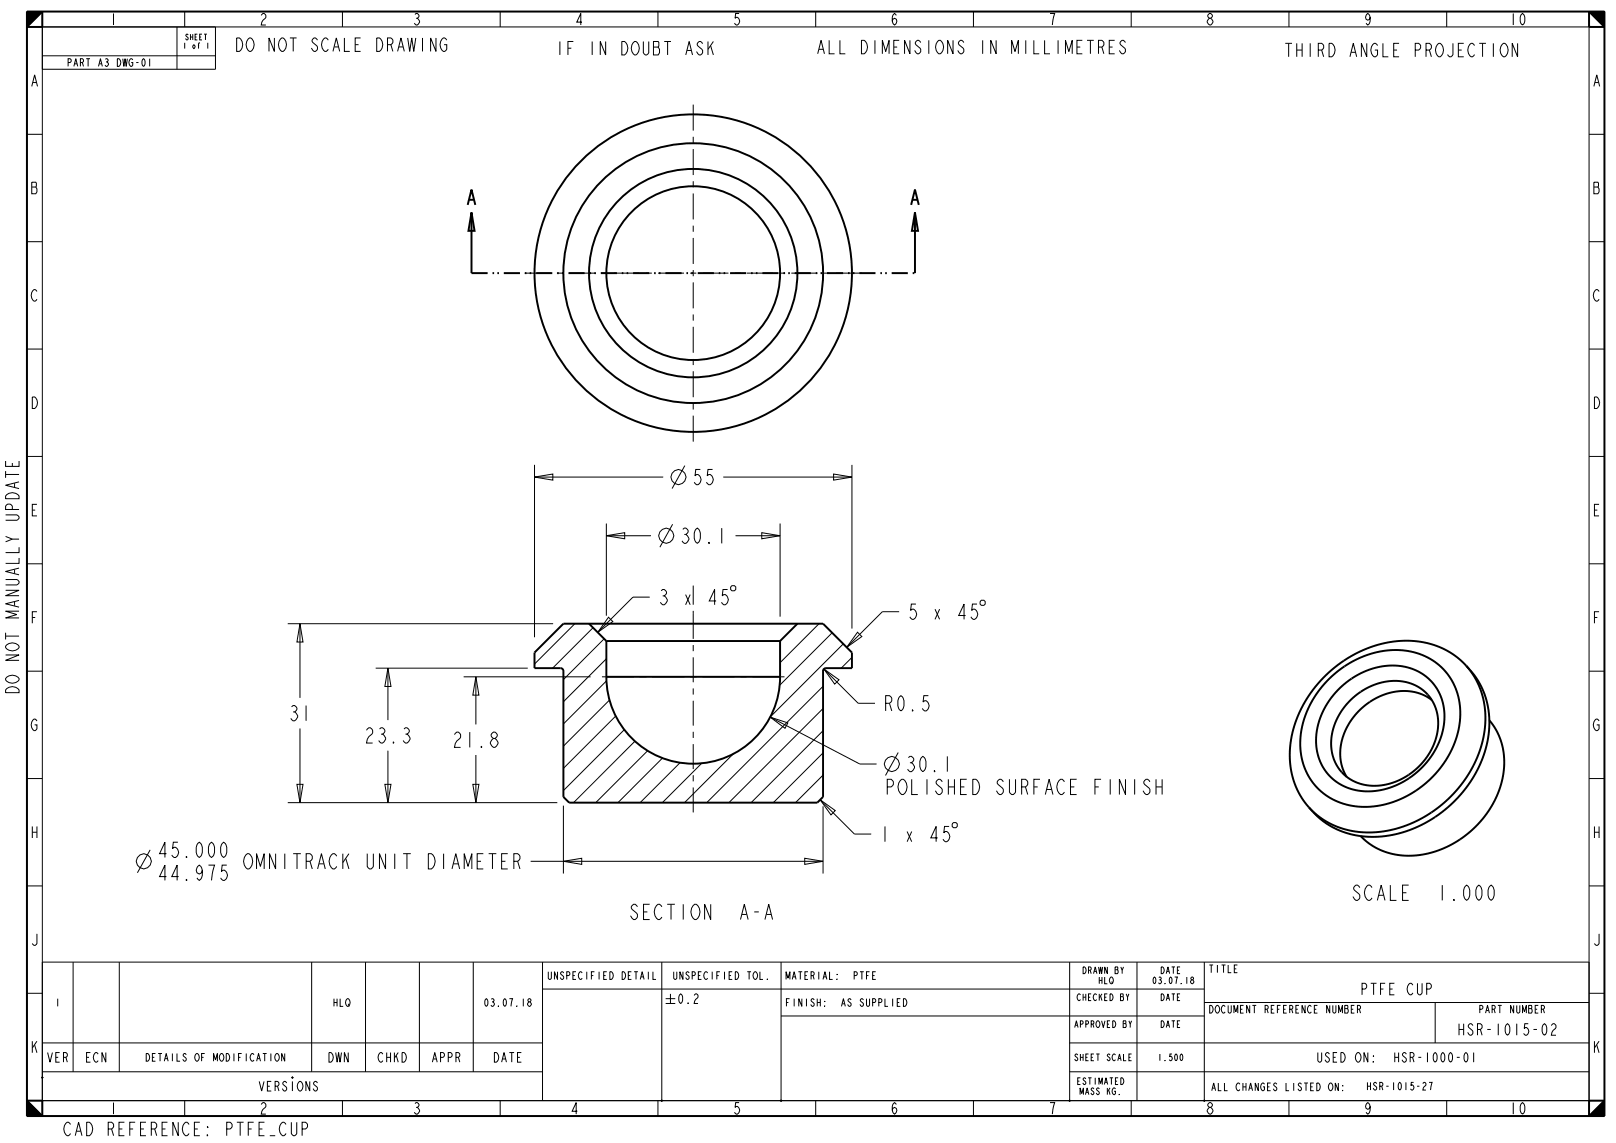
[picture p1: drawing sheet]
<svg xmlns="http://www.w3.org/2000/svg" width="420mm" height="297mm" viewBox="0 0 420 297" stroke-linecap="round" stroke-linejoin="round" font-family="sans-serif">
<path d="M7 3h4l-4 4zM413 3h4v4zM7 286l4 4h-4zM413 290l4-4v4z" fill="#000"/>
<g fill="none" stroke="#000" stroke-width=".26">
<path d="M7 3h4l-4 4zM7 7h410v279h-410zM11 3h402v287h-402zM11 14.5h45M46 7v11M48 3v4M56 7v11h-45M89 3v4M130 3v4M171 3v4M212 3v4M253 3v4"/>
<path d="M294 3v4M335 3v4M376 3v4M413 3h4v4zM7 34.9h4M413 34.9h4M7 62.8h4M413 62.8h4M7 90.7h4M413 90.7h4M7 118.6h4M413 118.6h4"/>
<path d="M138.9 124l4.8-.8v1.6zM138.9 120.8v44.8M138.9 124h33.5M157.6 139.2l4.8-.8v1.6zM157.6 136v24M157.6 139.2h11.6M174.8 136.2l-3.3 6M178 121l-3.3 5.9M188 124h33.4M191.2 139.2h11.5M198 138.4l4.7 .8-4.7 .8zM202.7 136v24.2"/>
<path d="M216.7 123.2l4.7 .8-4.7 .8zM221.4 120.8v42.5M7 146.5h4M168.9 155.2h-4.4l-9.2 9.1M171.8 153.5l.4-.3a.91 .91 0 0 1 1 1l-.6 .6a1.19 1.19 0 0 1 .8 1.4 1.19 1.19 0 0 1-1.2 .9l-.6-.6M172.2 154.8h.4M178.2 154.5l1.2 2.6M179.4 154.5l-1.2 2.6M186.1 156.2h-1.8l1.4-3v3.9M189.1 153.2h-1.2l-.2 1.6 .4-.3a1.33 1.33 0 0 1 1.2 1.3 1.33 1.33 0 0 1-1.2 1.3l-.6-.6M189.9 152.5l.3-.3h.7l.3 .3v.7l-.3 .3h-.7l-.3-.3zM233.7 158.9h-4.4l-9.2 9.3"/>
<path d="M238.1 157h-1.2l-.2 1.6 .4-.3a1.33 1.33 0 0 1 1.2 1.3 1.33 1.33 0 0 1-1.2 1.3l-.6-.6M243 158.3l1.2 2.6M244.2 158.3l-1.2 2.6M251 159.9h-1.8l1.4-2.9v3.9M253.9 157h-1.2l-.2 1.6 .4-.3a1.33 1.33 0 0 1 1.2 1.3 1.33 1.33 0 0 1-1.2 1.3l-.6-.6M254.7 156.3l.4-.3h.6l.3 .3v.7l-.3 .3h-.6l-.4-.3zM413 146.5h4M7 174.4h4M74.8 162.1h69M78 162.1l.8 4.7h-1.6zM78 162.1v19.2M97.6 173.6h39.6"/>
<path d="M100.8 173.6l.8 4.8h-1.6zM100.8 173.6v13.5M120.5 175.9h33M123.7 175.9l.8 4.7h-1.6zM123.7 175.9v12.3M149.4 162.1l-10.5 10.5M154.1 163.1l-10.5 10.5M157 166l-10.6 10.6M157.6 171.2l-11.2 11.2M157.7 176.9l-11.3 11.2M158.2 160.4l1.1 1.1-4 2.8zM212.9 162.1l-10.2 10.1"/>
<path d="M213.9 178.3l-30.2 30.3M214.1 173.8l4 2.8-1.2 1.2zM214.1 173.8l8.9 8.9h4.4M216.3 164.4l-13.7 13.7M219.2 167.3l-19 19M221.4 170.8l-2.8 2.8M222.9 164.3l1.1 1.1-3.9 2.8zM413 174.4h4M78 189.3v19.3M100.8 195.1v13.5M123.7 196.2v12.4M158.5 181.9l-12.1 12"/>
<path d="M160 186.1l-13.6 13.6M162.3 189.6l-15.9 15.8M165.1 192.6l-16 16M168.4 195l-13.6 13.6M172.2 196.9l-11.6 11.7M176.8 198.2l-10.4 10.4M182.4 198.3l-10.3 10.3M190.6 195.9l-12.7 12.7M200.2 186.3l4.6 1.5-.8 1.4zM200.2 186.3l23.3 12.2h4.3M213.9 184.1l-24.5 24.5M213.9 189.9l-18.7 18.7"/>
<path d="M213.9 195.6l-12.9 13M233.4 195.5l-3.3 6M7 202.3h4M74.8 208.6h70M77.2 203.8h1.6l-.8 4.8zM100 203.8h1.6l-.8 4.8zM122.9 203.8h1.6l-.8 4.8zM146.4 209.3v17.7M213.2 207.8l3.9 2.8-1.1 1.1zM213.2 207.8l8.9 8.9h4.3M213.9 201.4l-7.1 7.2M213.9 209.5v17.5"/>
<path d="M230 214.7v4M235.8 216.1l1.2 2.6M237 216.1l-1.2 2.6M243.7 217.7h-1.8l1.4-3v4M246.7 214.7h-1.2l-.2 1.7 .4-.3a1.33 1.33 0 0 1 1.2 1.3 1.33 1.33 0 0 1-1.2 1.3l-.6-.7M247.8 213.7h.7l.3 .4v.6l-.3 .4h-.7l-.3-.4v-.6zM413 202.3h4M7 230.2h4M39 220.8l-3.3 6M137.9 223.8h76M146.4 223.8l4.8-.8v1.6zM209.1 223l4.8 .8-4.8 .8z"/>
<path d="M413 230.2h4M7 258.1h4M11 250h402M19 250v28.5M31 250v28.5M81 250v28.5M95 250v28.5M109 250v28.5M123 250v28.5M141 257h172M141 250v36M172 250v36"/>
<path d="M173 259.5h2.5M174.3 258.2v2.5M176.7 258.5l.2-.3a1.69 1.69 0 0 1 0 2.5 1.77 1.77 0 0 1-.2-2.2zM180.4 258.7l.4-.5h.2l.4 .5a.97 .97 0 0 1-.6 1l-.4 1h1M203 250v36M278 250v36M295.5 250v36M313 250v36M413 258.1h4M11 271h130M11 278.5h130M173 260.7h2.5"/>
<path d="M178.8 260.5l.1 .2zM203 264h110M278 271h135M278 278.5h135M313 260.5h100M373 260.5v10.5M7 286l4 4h-4zM48 286v4M89 286v4M130 286v4M171 286v4M212 286v4"/>
<path d="M253 286v4M294 286v4M335 286v4M376 286v4M413 290l4-4v4z"/>
<circle cx="173.1" cy="139.2" r="1.95"/>
<circle cx="176.3" cy="124" r="1.95"/>
<circle cx="231.8" cy="198.5" r="1.95"/>
<circle cx="37.3" cy="223.8" r="1.95"/>
</g>
<g fill="none" stroke="#000" stroke-width=".51">
<path d="M7 7l4-4v4zM7 3h410v287h-410zM413 3l4 4h-4zM121.6 53.2l.9-3.9 1 3.9M121.9 51.9h1.2M122.5 55.2l.8 4.8h-1.6zM122.5 55.2v15.8M236.8 53.2l1-3.9 1 3.9M237.2 51.9h1.2M237.8 55.2l.8 4.8h-1.6zM237.8 55.2v15.8M138.9 169.6l7.5-7.5h67.5l7.5 7.5v4h-6.7a.75 .75 0 0 0-.8 .8v32.7l-1.5 1.5h-64.5l-1.5-1.5v-32.7a.75 .75 0 0 0-.7-.8h-6.8z"/>
<path d="M153.1 162.1l4.5 4.5M157.6 175.9a22.6 22.6 0 0 0 22.6 22.5 22.6 22.6 0 0 0 22.5-22.5M157.6 166.6v9.3M157.6 175.9h45.1M157.6 166.6h45.1M202.7 166.6v9.3M207.2 162.1l-4.5 4.5M344.1 176a29.2 29.2 0 0 1 27.1-8.8 19.6 19.6 0 0 1 14.6 22.6 31.6 31.6 0 0 1-31.3 26.5 19.7 19.7 0 0 1-19.1-23.2 30.1 30.1 0 0 1 8.7-17.1zM345 176.8a24 24 0 0 1 22.5-7.3 16.2 16.2 0 0 1 11.7 19.3 25.9 25.9 0 0 1-25.4 20.8 16.2 16.2 0 0 1-15.6-19.8 24.9 24.9 0 0 1 6.8-13zM347.7 179.3a18.9 18.9 0 0 1 19.3-5.5 13.1 13.1 0 0 1 8 15.8 20.7 20.7 0 0 1-21.6 15.9 13 13 0 0 1-11-16.5 20.2 20.2 0 0 1 5.3-9.7zM351 181.9a15.3 15.3 0 0 1 16.8-3.8 11.2 11.2 0 0 1 5.3 14.1 17.1 17.1 0 0 1-18.3 11.8 10.9 10.9 0 0 1-8.5-14 17 17 0 0 1 4.7-8.1zM387.1 187.2a18.3 18.3 0 0 1 2 19.5 25.6 25.6 0 0 1-25.1 15.5 16.5 16.5 0 0 1-10.3-4.9"/>
<path d="M10.8 279.8l.4 .4M11.2 279.8l-.4 .4M75.8 279.8l.4 .4M76.2 279.8l-.4 .4M7 286h4v4zM171.8 285.8l.4 .4M172.2 285.8l-.4 .4M202.8 285.8l.4 .4M203.2 285.8l-.4 .4M277.8 285.8l.4 .4M278.2 285.8l-.4 .4M413 286h4l-4 4z"/>
<circle cx="180.2" cy="71" r="41.3"/>
<circle cx="180.2" cy="71" r="33.8"/>
<circle cx="180.2" cy="71" r="27.1"/>
<circle cx="180.2" cy="71" r="22.6"/>
</g>
<path d="M122.5 71h115.3" fill="none" stroke="#000" stroke-width=".51" stroke-dasharray="4.2 1.3 .4 .8 .4 1.3" stroke-linecap="butt"/>
<!-- layer: 02___PRT_ALL_AXES -->
<g fill="none" stroke="#000" stroke-width=".26">
<path d="M180.2 27.2v6.7M180.2 35.5v1.6M180.2 38.7v6.8M180.2 47.1v1.6M180.2 50.3v6.7M180.2 58.6v1.6M136.4 71h6.7M144.7 71h1.6M147.9 71h6.8M156.3 71h1.6M159.5 71h6.7M167.8 71h1.6"/>
<path d="M171 71h6.8M179.4 71h1.6M180.2 61.8v6.8M180.2 70.2v1.6M180.2 73.4v6.7M182.6 71h6.7M190.9 71h1.6M194.1 71h6.8M202.5 71h1.6M205.7 71h6.7M214 71h1.6M217.2 71h6.8"/>
<path d="M180.2 81.7v1.6M180.2 84.9v6.8M180.2 93.3v1.6M180.2 96.5v6.7M180.2 104.8v1.6M180.2 108v6.8M180.2 152.1v5M180.2 158.7v7.3M156.4 175.9h8.3M166.3 175.9h1.6M169.5 175.9h8.3M179.4 175.9h1.6"/>
<path d="M180.2 167.6v1.6M180.2 170.8v6.5M180.2 178.9v1.6M182.6 175.9h8.2M192.4 175.9h1.6M195.6 175.9h8.3M180.2 182.1v6.5M180.2 190.2v1.6M180.2 193.3v6.5M180.2 201.4v1.6M180.2 204.6v6.5"/>
</g>
<path d="M381.1 173a21.6 21.6 0 0 1 4.8 22.4 31.7 31.7 0 0 1-30.2 22 20.5 20.5 0 0 1-15.5-7.6M372.1 181.9a13.5 13.5 0 0 0-15.3 0 16.2 16.2 0 0 0-8.2 16.4l.6 1.9 .8 1.7" fill="none" stroke="#000" stroke-width=".51"/>
<g font-size="5.2">
<text x="179.6" y="126">55</text>
<text x="176.5" y="141.2">30.1</text>
<text x="229.4" y="184.7">R0.5</text>
<text x="74.8" y="187.3">31</text>
<text x="94.5" y="193.1">23.3</text>
<text x="117.3" y="194.2">21.8</text>
<text x="235.1" y="200.5">30.1</text>
<text x="229.8" y="206.5">POLISHED SURFACE FINISH</text>
<text x="40.7" y="222.8">45.000</text>
<text x="62.8" y="225.8">OMNITRACK UNIT DIAMETER</text>
<text x="40.7" y="228.8">44.975</text>
<text x="351.6" y="234">SCALE</text>
<text x="373.7" y="234">1.000</text>
<text x="164" y="238.9">SECTION</text>
<text x="192.1" y="238.9">A-A</text>
</g>
<g font-size="4.6">
<text x="61.5" y="13.4">DO NOT SCALE DRAWING</text>
<text x="144.6" y="14.3">IF IN DOUBT ASK</text>
<text x="213" y="14">ALL DIMENSIONS IN MILLIMETRES</text>
<text x="334.3" y="14.8">THIRD ANGLE PROJECTION</text>
<text x="5" y="179.9" transform="rotate(-90 5 179.9)">DO NOT MANUALLY UPDATE</text>
<text x="16.8" y="295.1">CAD REFERENCE:</text>
<text x="58.5" y="295.1">PTFE_CUP</text>
</g>
<g font-size="3.9">
<text x="28.3" y="6.5">1</text>
<text x="67.3" y="6.5">2</text>
<text x="107.2" y="6.5">3</text>
<text x="149.3" y="6.5">4</text>
<text x="190.3" y="6.5">5</text>
<text x="231.3" y="6.5">6</text>
<text x="272.3" y="6.5">7</text>
<text x="313.3" y="6.5">8</text>
<text x="354.3" y="6.5">9</text>
<text x="392.2" y="6.5">10</text>
<text x="7.8" y="22.5">A</text>
<text x="413.8" y="22.5">A</text>
<text x="7.8" y="50.4">B</text>
<text x="413.8" y="50.4">B</text>
<text x="7.8" y="78.3">C</text>
<text x="413.8" y="78.3">C</text>
<text x="7.8" y="106.2">D</text>
<text x="413.8" y="106.2">D</text>
<text x="7.8" y="134.1">E</text>
<text x="413.8" y="134.1">E</text>
<text x="7.8" y="162">F</text>
<text x="413.8" y="162">F</text>
<text x="7.8" y="189.9">G</text>
<text x="413.8" y="189.9">G</text>
<text x="7.8" y="217.8">H</text>
<text x="413.8" y="217.8">H</text>
<text x="7.8" y="245.7">J</text>
<text x="413.8" y="245.7">J</text>
<text x="353.6" y="258.5">PTFE CUP</text>
<text x="379" y="269">HSR-1015-02</text>
<text x="7.8" y="273.6">K</text>
<text x="413.8" y="273.6">K</text>
<text x="28.3" y="289.5">1</text>
<text x="67.3" y="289.5">2</text>
<text x="107.2" y="289.5">3</text>
<text x="148.2" y="289.5">4</text>
<text x="190.3" y="289.5">5</text>
<text x="231.3" y="289.5">6</text>
<text x="272.3" y="289.5">7</text>
<text x="313.3" y="289.5">8</text>
<text x="354.3" y="289.5">9</text>
<text x="392.2" y="289.5">10</text>
</g>
<g font-size="3.3">
<text x="12.1" y="276">VER</text>
<text x="22.1" y="276">ECN</text>
<text x="85.1" y="276">DWN</text>
<text x="98.1" y="276">CHKD</text>
<text x="112.1" y="276">APPR</text>
<text x="128.1" y="276">DATE</text>
<text x="342.5" y="276">USED ON:</text>
<text x="362" y="276">HSR-1000-01</text>
<text x="67.2" y="283.5">VERSIONS</text>
</g>
<g font-size="2.6">
<text x="17.4" y="17.3">PART A3 DWG-01</text>
<text x="142.5" y="254.5">UNSPECIFIED DETAIL</text>
<text x="175" y="254.5">UNSPECIFIED TOL.</text>
<text x="204" y="254.5">MATERIAL:</text>
<text x="221.2" y="254.5">PTFE</text>
<text x="314" y="252.7">TITLE</text>
<text x="14.2" y="261.5">1</text>
<text x="86.4" y="261.5">HLQ</text>
<text x="125.8" y="261.5">03.07.18</text>
<text x="204" y="261.5">FINISH:</text>
<text x="218" y="261.5">AS SUPPLIED</text>
<text x="314" y="263.2">DOCUMENT REFERENCE NUMBER</text>
<text x="384.4" y="263.2">PART NUMBER</text>
<text x="38.1" y="275.7">DETAILS OF MODIFICATION</text>
<text x="314.6" y="283.4">ALL CHANGES LISTED ON:</text>
<text x="355.2" y="283.2">HSR-1015-27</text>
</g>
<g font-size="2.3">
<text x="281.3" y="253">DRAWN BY</text>
<text x="285.4" y="255.6">HLQ</text>
<text x="299.5" y="255.6">03.07.18</text>
<text x="301.5" y="253">DATE</text>
<text x="279.9" y="260">CHECKED BY</text>
<text x="301.5" y="260">DATE</text>
<text x="279.2" y="267">APPROVED BY</text>
<text x="301.5" y="267">DATE</text>
<text x="279.2" y="275.6">SHEET SCALE</text>
<text x="300.8" y="275.6">1.500</text>
<text x="279.9" y="281.8">ESTIMATED</text>
<text x="280.6" y="284.4">MASS KG.</text>
</g>
<g font-size="2">
<text x="48.1" y="10.4">SHEET</text>
<text x="47.4" y="12.6">1 of 1</text>
</g>
</svg>
